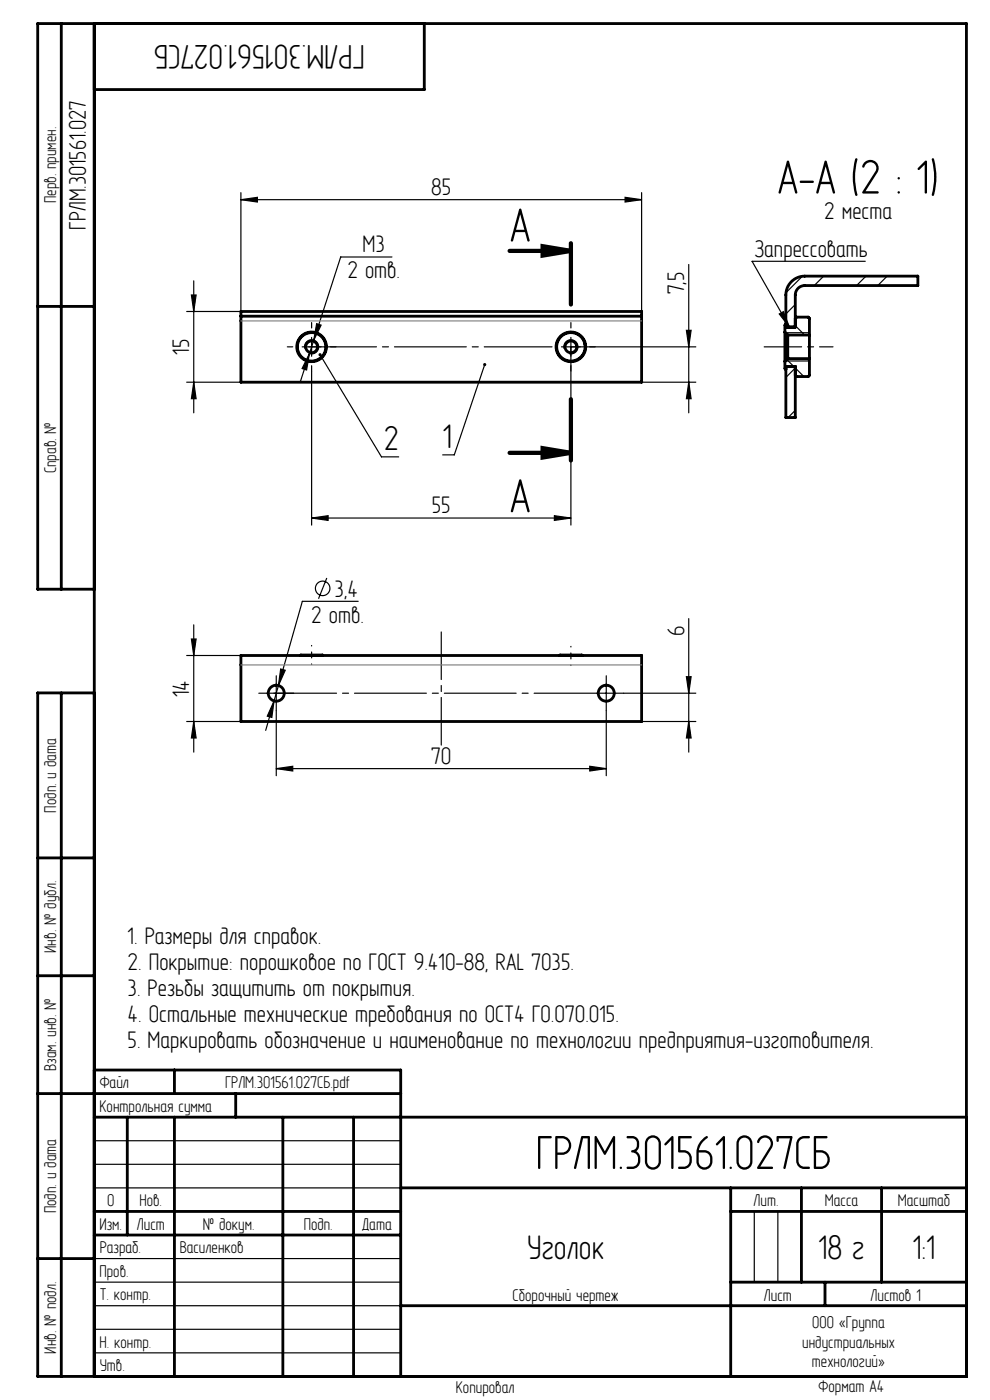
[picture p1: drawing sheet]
<svg xmlns="http://www.w3.org/2000/svg" width="210mm" height="297mm" viewBox="0 0 210 297" stroke-linecap="round" stroke-linejoin="round" font-family="sans-serif">
<g fill="none" stroke="#000" stroke-width=".25">
<path d="M41.1 59.6v28M51.1 42.4l3.5-.5v1zM51.1 40.9v27.2M51.1 42.4h85M83.1 54.5h-10.8l-8.7 26.7M132.6 41.9l3.5 .5-3.5 .5zM136.1 40.9v27.2M146.1 56.1v31.5M170.2 58.6l-3.5 3.5M174.7 58.6l-2 2M183.5 55.4h-24l8 14M183.7 58.6l-2 2"/>
<path d="M188.2 58.6l-2 2M39.6 66.1h11.5M40.6 62.6h1l-.5 3.5zM64.1 73.6h4M64.7 74a1.5 1.5 0 0 1 1.3-1.9 1.5 1.5 0 0 1 1.6 1.6 1.5 1.5 0 0 1-1.9 1.3M65.6 75l-.6 3.5-.9-.3zM66.1 71.6v4M66.1 78.7v32.7M67.2 68.7l.9 .3-1.5 3.2zM67.9 75.3l13 21.6h3.7M102.8 77.3l-6.4 19.2h-2.5M119.1 73.6h28.5"/>
<path d="M119.7 74a1.5 1.5 0 0 1 1.3-1.9 1.5 1.5 0 0 1 1.6 1.6 1.5 1.5 0 0 1-1.9 1.3M121.1 71.6v39.8M145.6 70.1h1l-.5 3.5zM165.3 66.6l.9-.5 1.3 3.3zM166.9 76.3l1.5 1.4M168.7 64.6l-2 2M168.7 69.1l2 2M170.5 79.9l-1.8-1.8-2 2M171.4 67.3l.3 .3M171.7 70.6h-5.1v6h5.1l-.5-.5M39.6 81.1h11.5M41.1 81.1l.5 3.5h-1z"/>
<path d="M136.1 81.1h11.5M146.1 81.1l.5 3.5h-1zM168.7 87l-1.5 1.6M66.1 109.9l3.5-.5v1zM66.1 109.9h55M117.6 109.4l3.5 .5-3.5 .5zM39.6 139.1h11.5M40.6 135.6h1l-.5 3.5zM41.1 132.6v27M69.3 122.6l-1.7 4.4M76 127.6h-11.9l-7.7 27.3M146.1 131.2v28.4"/>
<path d="M39.6 153.1h11.5M41.1 153.1l.5 3.5h-1zM56.6 147.1h4M58.1 148.7l-.4 3.5-1-.3zM58.6 150.8v13.8M58.6 145.1v4M59.5 141.9l1 .3-1.4 3.2zM126.6 147.1h4M128.6 150.8v13.8M128.6 145.1v4M132.3 147.1h15.3M136.1 153.1h11.5"/>
<path d="M145.6 143.6h1l-.5 3.5zM146.1 153.1l.5 3.5h-1zM58.6 163.1l3.5-.5v1zM58.6 163.1h70M125.1 162.6l3.5 .5-3.5 .5zM20 242h65M20 247h65M20 252h65M160 257v15M165 257v15M20 277h65M20 272h65"/>
<path d="M20 267h65M20 287h65M20 282h65"/>
<circle cx="68.4" cy="124.8" r="1.54"/>
</g>
<path d="M115.1 52.2l6 1-6 1zM115.1 95.1l6 1-6 1z" fill="none" stroke="#000" stroke-width=".9" stroke-linecap="butt"/>
<g fill="none" stroke="#000" stroke-width=".25" stroke-dasharray="15.2 1.3 1.3 1.3">
<path d="M62.1 73.6h-1.2M66.1 69.6v-1.2M66.1 77.6v1.1M70.1 73.6h1.1M121.1 69.6v-1.2M121.1 77.6v1.1M125.1 73.6h1.1M56.6 147.1h-1.7M58.6 145.1v-1.7M58.6 149.1v1.7M60.6 147.1h1.7M128.6 145.1v-1.7"/>
<path d="M128.6 149.1v1.7M130.6 147.1h1.7"/>
</g>
<path d="M117.1 73.6h-51.6" fill="none" stroke="#000" stroke-width=".25" stroke-dasharray="15.2 1.3 1.3 1.3" stroke-dashoffset=".9"/>
<path d="M66.1 136.9v4.1M121.1 137.1v4.1" fill="none" stroke="#000" stroke-width=".25" stroke-dasharray="15.2 1.3 1.3 1.3" stroke-dashoffset="15.1"/>
<path d="M93.6 158.1v-24" fill="none" stroke="#000" stroke-width=".25" stroke-dasharray="15.2 1.3 1.3 1.3" stroke-dashoffset="5.1"/>
<path d="M126.6 147.1h-68.5" fill="none" stroke="#000" stroke-width=".25" stroke-dasharray="15.2 1.3 1.3 1.3" stroke-dashoffset="1.9"/>
<path d="M162.1 73.6h14.6" fill="none" stroke="#000" stroke-width=".25" stroke-dasharray="15.2 1.3 1.3 1.3" stroke-dashoffset="7.3"/>
<path d="M108.1 53.2h13M121.1 51.6v13M108.1 96.1h13M121.1 84.7v13" fill="none" stroke="#000" stroke-width=".9"/>
<g fill="none" stroke="#000" stroke-width=".6">
<path d="M13 5v120M20 5v287M90 5v14h-70M8 65h12M51.1 67.1v14h85v-14M51.1 67.1v-1h85v1M51.1 67.1h85M166.5 70.5v6.2M166.5 76.7v1.5l.2 .2M166.5 70.5l.6 .6M166.7 69.2l.2 .2h1.8v-6.8a2 2 0 0 1 2-2h24v-2h-24a4 4 0 0 0-4 4v6.8h2M166.7 68.8l-.2 .2v1.5"/>
<path d="M167.1 71.1v5M167.1 76.1l-.6 .6M167.1 76.1h4.6M167.1 71.1h4.6M168.7 67.5l.3-.2h2.4l.3 .2v3.6M168.7 77.8h-2v10.8h2v-10.9h-1.8l-.2 .2M171.7 71.1v5M171.7 76.1v3.5l-.3 .3h-2.4l-.3-.3M20 125h-12v-120h197v287h-197v-145h12M51.1 139.1h85v14h-85zM63.7 139.1h4.8M118.7 139.1h4.8"/>
<path d="M13 147v145M8 182h12M8 207h12M8 232h77M20 227h65v65M20 237h185M27 237v25M37 227v5M37 237v55M50 232v5M60 237v55M75 237v55"/>
<path d="M20 257h65M85 252h120M155 252v40M155 257h50M170 252v20M187 252v20M8 267h12M20 262h65M85 277h120M155 272h50M175 272v5"/>
<circle cx="66.1" cy="73.6" r="3"/>
<circle cx="66.1" cy="73.6" r="1.25"/>
<circle cx="66.1" cy="73.6" r="3.1"/>
<circle cx="121.1" cy="73.6" r="3.1"/>
<circle cx="121.1" cy="73.6" r="1.25"/>
<circle cx="121.1" cy="73.6" r="3"/>
<circle cx="58.6" cy="147.1" r="1.7"/>
<circle cx="128.6" cy="147.1" r="1.7"/>
</g>
<g fill="#000">
<path d="M165.3 66.6l.9-.5 1.3 3.3z"/>
<path d="M51.1 42.4l3.5-.5v1zM132.6 41.9l3.5 .5-3.5 .5z"/>
<path d="M115.1 52.2l6 1-6 1zM115.1 95.1l6 1-6 1z"/>
<path d="M67.7 75a.33 .33 0 0 0 .1 .6 .33 .33 0 0 0 .4-.4 .33 .33 0 0 0-.5-.2l.2 .3zM102.6 77.1a.33 .33 0 0 0 0 .5 .33 .33 0 0 0 .5-.1 .33 .33 0 0 0-.2-.5l-.1 .3 .1-.3z"/>
<path d="M145.6 70.1h1l-.5 3.5zM146.1 81.1l.5 3.5h-1zM145.6 143.6h1l-.5 3.5zM146.1 153.1l.5 3.5h-1z"/>
<path d="M41.1 81.1l.5 3.5h-1zM40.6 62.6h1l-.5 3.5z"/>
<path d="M66.1 109.9l3.5-.5v1zM117.6 109.4l3.5 .5-3.5 .5zM65.6 75l-1.5 3.2 .9 .3zM67.2 68.7l-.6 3.5 1.5-3.2zM58.6 163.1l3.5-.5v1zM125.1 162.6l3.5 .5-3.5 .5zM58.1 148.7l-1.4 3.2 1 .3zM59.5 141.9l-.4 3.5 1.4-3.2z"/>
<path d="M41.1 153.1l.5 3.5h-1zM40.6 135.6h1l-.5 3.5z"/>
</g>
<path d="M51.1 68.1h85M51.1 141.1h85" fill="none" stroke="#808080" stroke-width=".25"/>
<g font-size="11">
<text x="164.9" y="41.1">A-A (2 : 1)</text>
<text x="108.1" y="51.2">A</text>
<text x="108.1" y="108.7">A</text>
<text x="113.6" y="248">ГРЛМ.301561.027СБ</text>
</g>
<g font-size="7.8">
<text x="77.4" y="9.5" transform="rotate(-180 77.4 9.5)">ГРЛМ.301561.027СБ</text>
<text x="81.4" y="95.5">2</text>
<text x="93.9" y="95">1</text>
<text x="111.8" y="267">Уголок</text>
<text x="173.6" y="267">18 г</text>
<text x="193.6" y="267">1:1</text>
</g>
<g font-size="5.5">
<text x="91.5" y="41.4">85</text>
<text x="174.8" y="46.4">2 места</text>
<text x="18.2" y="48.7" transform="rotate(-90 18.2 48.7)">ГРЛМ.301561.027</text>
<text x="76.9" y="53.5">M3</text>
<text x="73.7" y="59">2 отв.</text>
<text x="160" y="54.4">Запрессовать</text>
<text x="145.1" y="62.4" transform="rotate(-90 145.1 62.4)">7,5</text>
<text x="40.1" y="75.3" transform="rotate(-90 40.1 75.3)">15</text>
<text x="91.6" y="108.9">55</text>
<text x="71" y="126.6">3,4</text>
<text x="66" y="132.1">2 отв.</text>
<text x="145.1" y="135" transform="rotate(-90 145.1 135)">6</text>
<text x="40.1" y="147.9" transform="rotate(-90 40.1 147.9)">14</text>
<text x="91.4" y="162.1">70</text>
<text x="27.1" y="200.3">1. Размеры для справок.</text>
<text x="27.1" y="205.8">2. Покрытие: порошковое по ГОСТ 9.410-88, RAL 7035.</text>
<text x="27.1" y="211.3">3. Резьбы защитить от покрытия.</text>
<text x="27.1" y="216.8">4. Остальные технические требования по ОСТ4 ГО.070.015.</text>
<text x="27.1" y="222.3">5. Маркировать обозначение и наименование по технологии предприятия-изготовителя.</text>
</g>
<g font-size="3.9">
<text x="11.9" y="43.1" transform="rotate(-90 11.9 43.1)">Перв. примен.</text>
<text x="11.9" y="100.4" transform="rotate(-90 11.9 100.4)">Справ. №</text>
<text x="11.9" y="172.4" transform="rotate(-90 11.9 172.4)">Подп. и дата</text>
<text x="11.9" y="202.1" transform="rotate(-90 11.9 202.1)">Инв. № дубл.</text>
<text x="11.9" y="227.2" transform="rotate(-90 11.9 227.2)">Взам. инв. №</text>
<text x="21.2" y="230.9">Файл</text>
<text x="47.8" y="230.9">ГРЛМ.301561.027СБ.pdf</text>
<text x="21.1" y="235.9">Контрольная сумма</text>
<text x="11.9" y="257.4" transform="rotate(-90 11.9 257.4)">Подп. и дата</text>
<text x="22.7" y="255.9">0</text>
<text x="29.6" y="255.9">Нов.</text>
<text x="159.9" y="255.9">Лит.</text>
<text x="174.9" y="255.9">Масса</text>
<text x="190.4" y="255.9">Масштаб</text>
<text x="21.1" y="260.9">Изм.</text>
<text x="29" y="260.9">Лист</text>
<text x="43" y="260.9">№ докум.</text>
<text x="64.4" y="260.9">Подп.</text>
<text x="76.9" y="260.9">Дата</text>
<text x="21.1" y="265.9">Разраб.</text>
<text x="38.1" y="265.9">Василенков</text>
<text x="21.1" y="270.9">Пров.</text>
<text x="21.1" y="275.9">Т. контр.</text>
<text x="108.7" y="275.9">Сборочный чертеж</text>
<text x="162" y="275.9">Лист</text>
<text x="184.7" y="275.9">Листов 1</text>
<text x="172.3" y="281.7">ООО «Группа</text>
<text x="11.9" y="287.1" transform="rotate(-90 11.9 287.1)">Инв. № подл.</text>
<text x="21.1" y="285.9">Н. контр.</text>
<text x="170.2" y="285.9">индустриальных</text>
<text x="21.2" y="290.9">Утв.</text>
<text x="172.2" y="290.1">технологий»</text>
<text x="96.7" y="295.6">Копировал</text>
<text x="173.6" y="295.4">Формат A4</text>
</g>
</svg>
